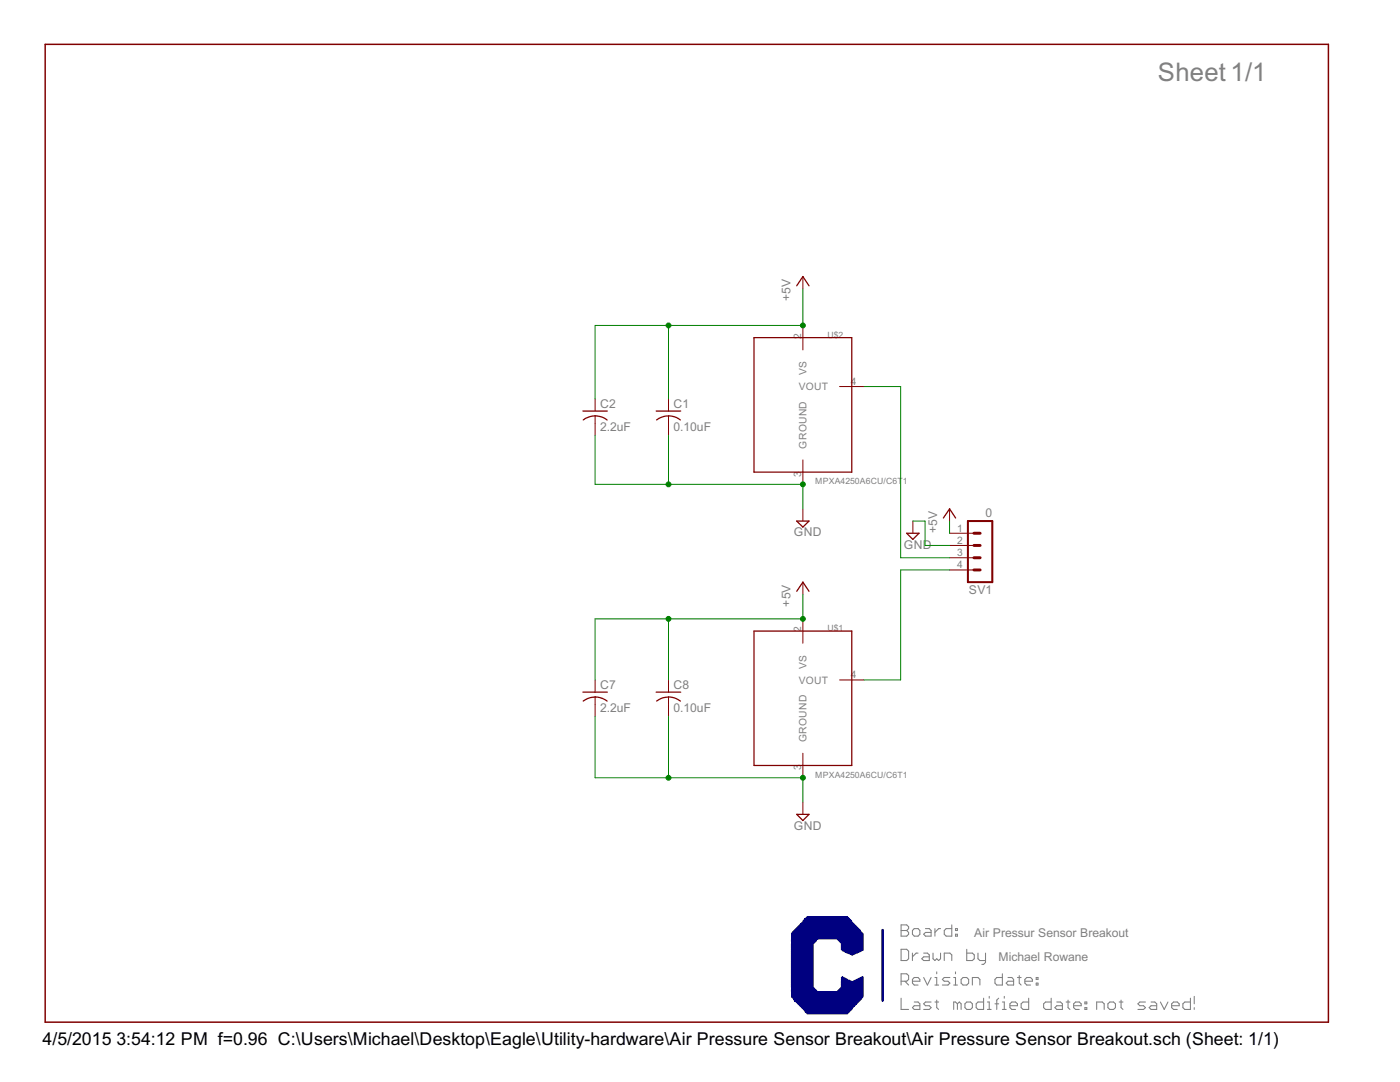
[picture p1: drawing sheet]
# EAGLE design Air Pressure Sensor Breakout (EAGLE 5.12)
PARTNO: MPXA4250AC6U/C6T1

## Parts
C1  0.10uF  C-USC0603  [C0603]
C2  2.2uF  C-USC0603  [C0603]
C7  2.2uF  C-USC0603  [C0603]
C8  0.10uF  C-USC0603  [C0603]
SV1  0  MA04-1  [MA04-1]
U$1  MPXA4250A6CU/C6T1  [MPXA4250AC6U/C6T1]
U$2  MPXA4250A6CU/C6T1  [MPXA4250AC6U/C6T1]
U$3  CURRENT-C-LETTER-LANDSCAPE  [BLANK]

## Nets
+5V: C1.1 C2.1 C7.1 C8.1 SV1.1 U$1.2(VS) U$2.2(VS)
GND: C1.2 C2.2 C7.2 C8.2 SV1.2 U$1.3(GROUND) U$2.3(GROUND)
N$8: SV1.3 U$2.4(VOUT)
N$9: SV1.4 U$1.4(VOUT)

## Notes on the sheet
- Air Pressur Sensor Breakout
- Michael Rowane
